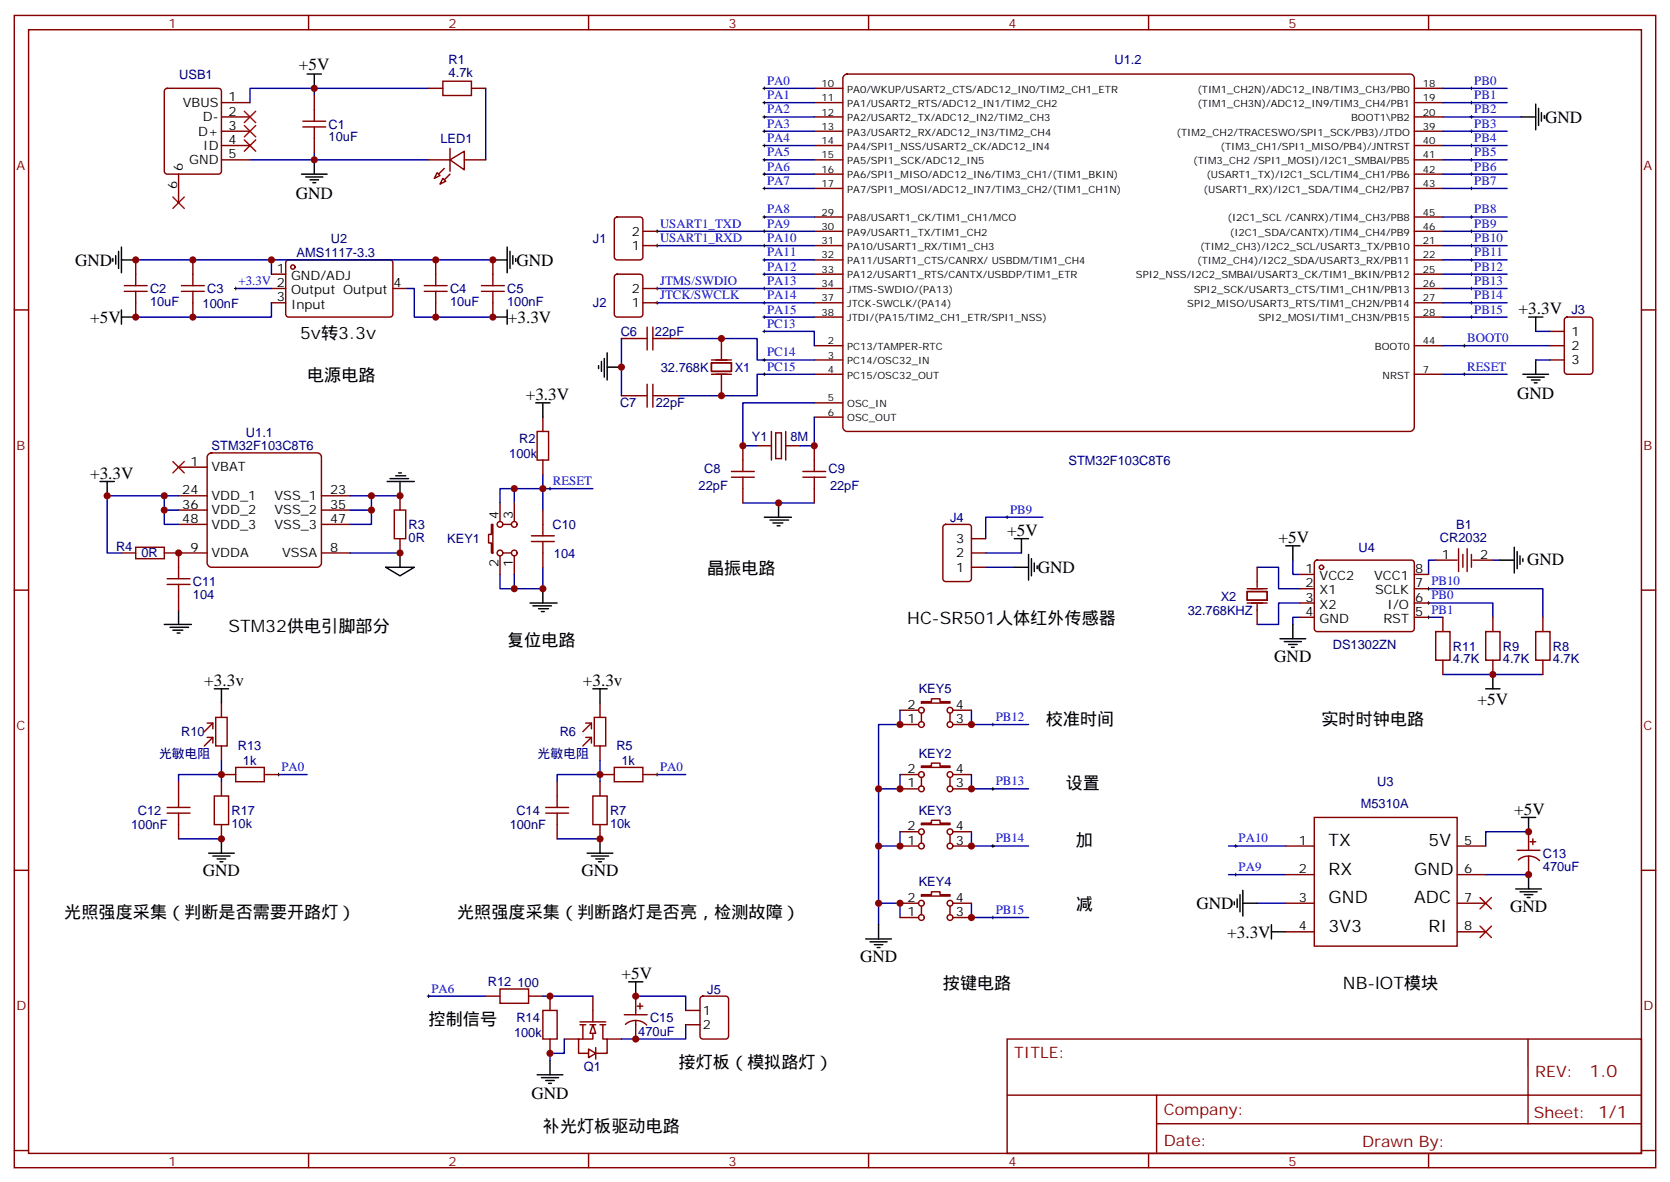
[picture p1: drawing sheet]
# Altium schematic sheet Schematic_基于NB-IoT的智能路灯系统.SchDoc
size 307 x 212 mm

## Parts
(Parts that share a designator on the sheet are numbered #1, #2 ... from top to bottom, then left to right.)
B1  CR2032  [BAT-TH_BS-2-1]
C1  10uF  [C0805]
C2  10uF  [C0805]
C3  100nF  [C0805]
C4  10uF  [C0805]
C5  100nF  [C0805]
C6  22pF  [0603_C_JX]
C7  22pF  [0603_C_JX]
C8  22pF  [0603_C_JX]
C9  22pF  [0603_C_JX]
C10  104  [0603_C_JX]
C11  104  [0603_C_JX]
C12  100nF  [C0805]
C13  470uF  [CAP-TH_BD8.0-P3.50-D1.0-FD]
C14  100nF  [C0805]
C15  470uF  [CAP-TH_BD4.0-P1.50-D0.8-FD]
J1  HDR-M-2.54_1x2  [HDR-M-2.54_1X2]  (value not drawn)
J2  HDR-M-2.54_1x2  [HDR-M-2.54_1X2]  (value not drawn)
J3  HDR-M-2.54_1x3  [HDR-M-2.54_1X3]  (value not drawn)
J4  HDR-M-2.54_1x3  [HDR-M-2.54_1X3]  (value not drawn)
J5  接风扇  [HDR-M-2.54_1X2]  (value not drawn)
KEY1  K4-6×6_TH  [KEY-TH_4P-L6.0-W6.0-P4.50-LS6.5]  (value not drawn)
KEY2  K4-6×6_TH  [KEY-TH_4P-L6.0-W6.0-P4.50-LS6.5]  (value not drawn)
KEY3  K4-6×6_TH  [KEY-TH_4P-L6.0-W6.0-P4.50-LS6.5]  (value not drawn)
KEY4  K4-6×6_TH  [KEY-TH_4P-L6.0-W6.0-P4.50-LS6.5]  (value not drawn)
KEY5  K4-6×6_TH  [KEY-TH_4P-L6.0-W6.0-P4.50-LS6.5]  (value not drawn)
LED1  LED-TH-3mm_R  [LED-TH_BD3.0_RED]  (value not drawn)
Q1  AOD4184  [TO-252-2_L6.6-W6.1-P4.58-BR]  (value not drawn)
R1  4.7k  [R0805]
R2  100k  [0603_R_JX]
R3  0R  [0603_R_JX]
R4  0R  [0603_R_JX]
R5  1k  [R0805]
R6  光敏电阻  [RES-TH_L5.1-W4.3-P3.40_GL55]
R7  10k  [R0805]
R8  4.7K  [R_AXIAL-0.3]
R9  4.7K  [R_AXIAL-0.3]
R10  光敏电阻  [RES-TH_L5.1-W4.3-P3.40_GL55]
R11  4.7K  [R_AXIAL-0.3]
R12  100  [R0805]
R13  1k  [R0805]
R14  100k  [R0805]
R17  10k  [R0805]
U1#1  STM32F103C8T6  [STM32F103C8/C6-LQFP-48]
U1#2  STM32F103C8T6  [LQFP48_JX]
U2  AMS1117-3.3  [SOT-223-4_L6.5-W3.5-P2.30-LS7.0-BR]
U3  M5310A  [M5310A]
U4  DS1302ZN  [DIP-8_L9.3-W6.4-P2.54-LS7.6-BL]
USB1  MICRO5.9MMUSB  [MICRO-USB-SMD_5P-P0.65-H-F_MICRO5.9MMUSB]  (value not drawn)
X1  32.768K  [OSC-TH_BD3.1-P0.8-D0.3]
X2  32.768KHZ  [OSC-TH_BD2.0-P0.50]
Y1  8M  [HC-49S_JX]

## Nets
+3.3V: C4.2 C5.1 J3.1 R2.1 R4.1 R6.2 R10.2 U1#2.24(VDD_1) U1#2.36(VDD_2) U1#2.48(VDD_3) U2.2(Output) U2.4(Output) U3.4
+5V: C1.1 C2.1 C3.1 C13.1 C15.1 J4.2 J5.1 R1.1 R8.1 R9.1 R11.1 U2.3(Input) U3.5 U4.1(VCC2) USB1.1(VBUS)
AGND: R3.1 U1#2.8(VSSA)
PB2: B1.2 C1.2 C2.2 C3.2 C4.1 C5.2 C6.2 C7.1 C8.2 C9.2 C10.1 C11.2 C12.2 C13.2 C14.2 J3.3 J4.1 KEY1.1 KEY1.2 KEY2.1 KEY2.2 KEY3.1 KEY3.2 KEY4.1 KEY4.2 KEY5.1 KEY5.2 LED1.2 Q1.3(S) R3.2 R7.2 R14.1 R17.2 U1#2.23(VSS_1) U1#2.35(VSS_2) U1#2.47(VSS_3) U2.1(GND/ADJ) U3.3 U3.6 U4.4(GND) USB1.5(GND)  [also labelled GND]
BOOT0: J3.2
JTCK/SWCLK: J2.1  [also labelled PA14]
JTMS/SWDIO: J2.2  [also labelled PA13]
PA0: R5.2 R13.2
PA6: R12.1
PA9: J1.2 U3.2  [also labelled USART1_TXD]
PA10: J1.1 U3.1  [also labelled USART1_RXD]
PB0: R9.2 U4.6(I/O)
PB1: R11.2 U4.5(RST)
PB9: J4.3
PB10: R8.2 U4.7(SCLK)
PB12: KEY5.3 KEY5.4
PB13: KEY2.3 KEY2.4
PB14: KEY3.3 KEY3.4
PB15: KEY4.3 KEY4.4
PC14: C6.1 X1.2(OSC2)
PC15: C7.2 X1.1(OSC1)
RESET: C10.2 KEY1.3 KEY1.4 R2.2
NetB1_1: B1.1 U4.8(VCC1)
NetC8_1: C8.1 Y1.1
NetC9_1: C9.1 Y1.2
NetC11_1: C11.1 R4.2 U1#2.9(VDDA)
NetC12_1: C12.1 R10.1 R13.1 R17.1
NetC14_1: C14.1 R5.1 R6.1 R7.1
NetC15_2: C15.2 J5.2 Q1.2(D)
NetLED1_1: LED1.1 R1.2
NetQ1_1: Q1.1(G) R12.2 R14.2
NetU4_2: U4.2(X1) X2.1(OSC1)
NetU4_3: U4.3(X2) X2.2(OSC2)

Not connected (* = marked no-connect by the designer): U1#2 1(VBAT)*; U3 7* 8*; USB1 2(D-)* 3(D+)* 4(ID)* 6*

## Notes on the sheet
- (near U2) 5v转3.3v
- 电源电路
- 晶振电路
- STM32供电引脚部分
- 复位电路
- (near J4) HC-SR501人体红外传感器
- 设置
- 校准时间
- 实时时钟电路
- 加
- 光照强度采集（判断是否需要开路灯）
- 光照强度采集（判断路灯是否亮，检测故障）
- 减
- 按键电路
- (near U3) NB-lOT模块
- (near R12) 控制信号
- (near J5) 接灯板（模拟路灯）
- 补光灯板驱动电路
